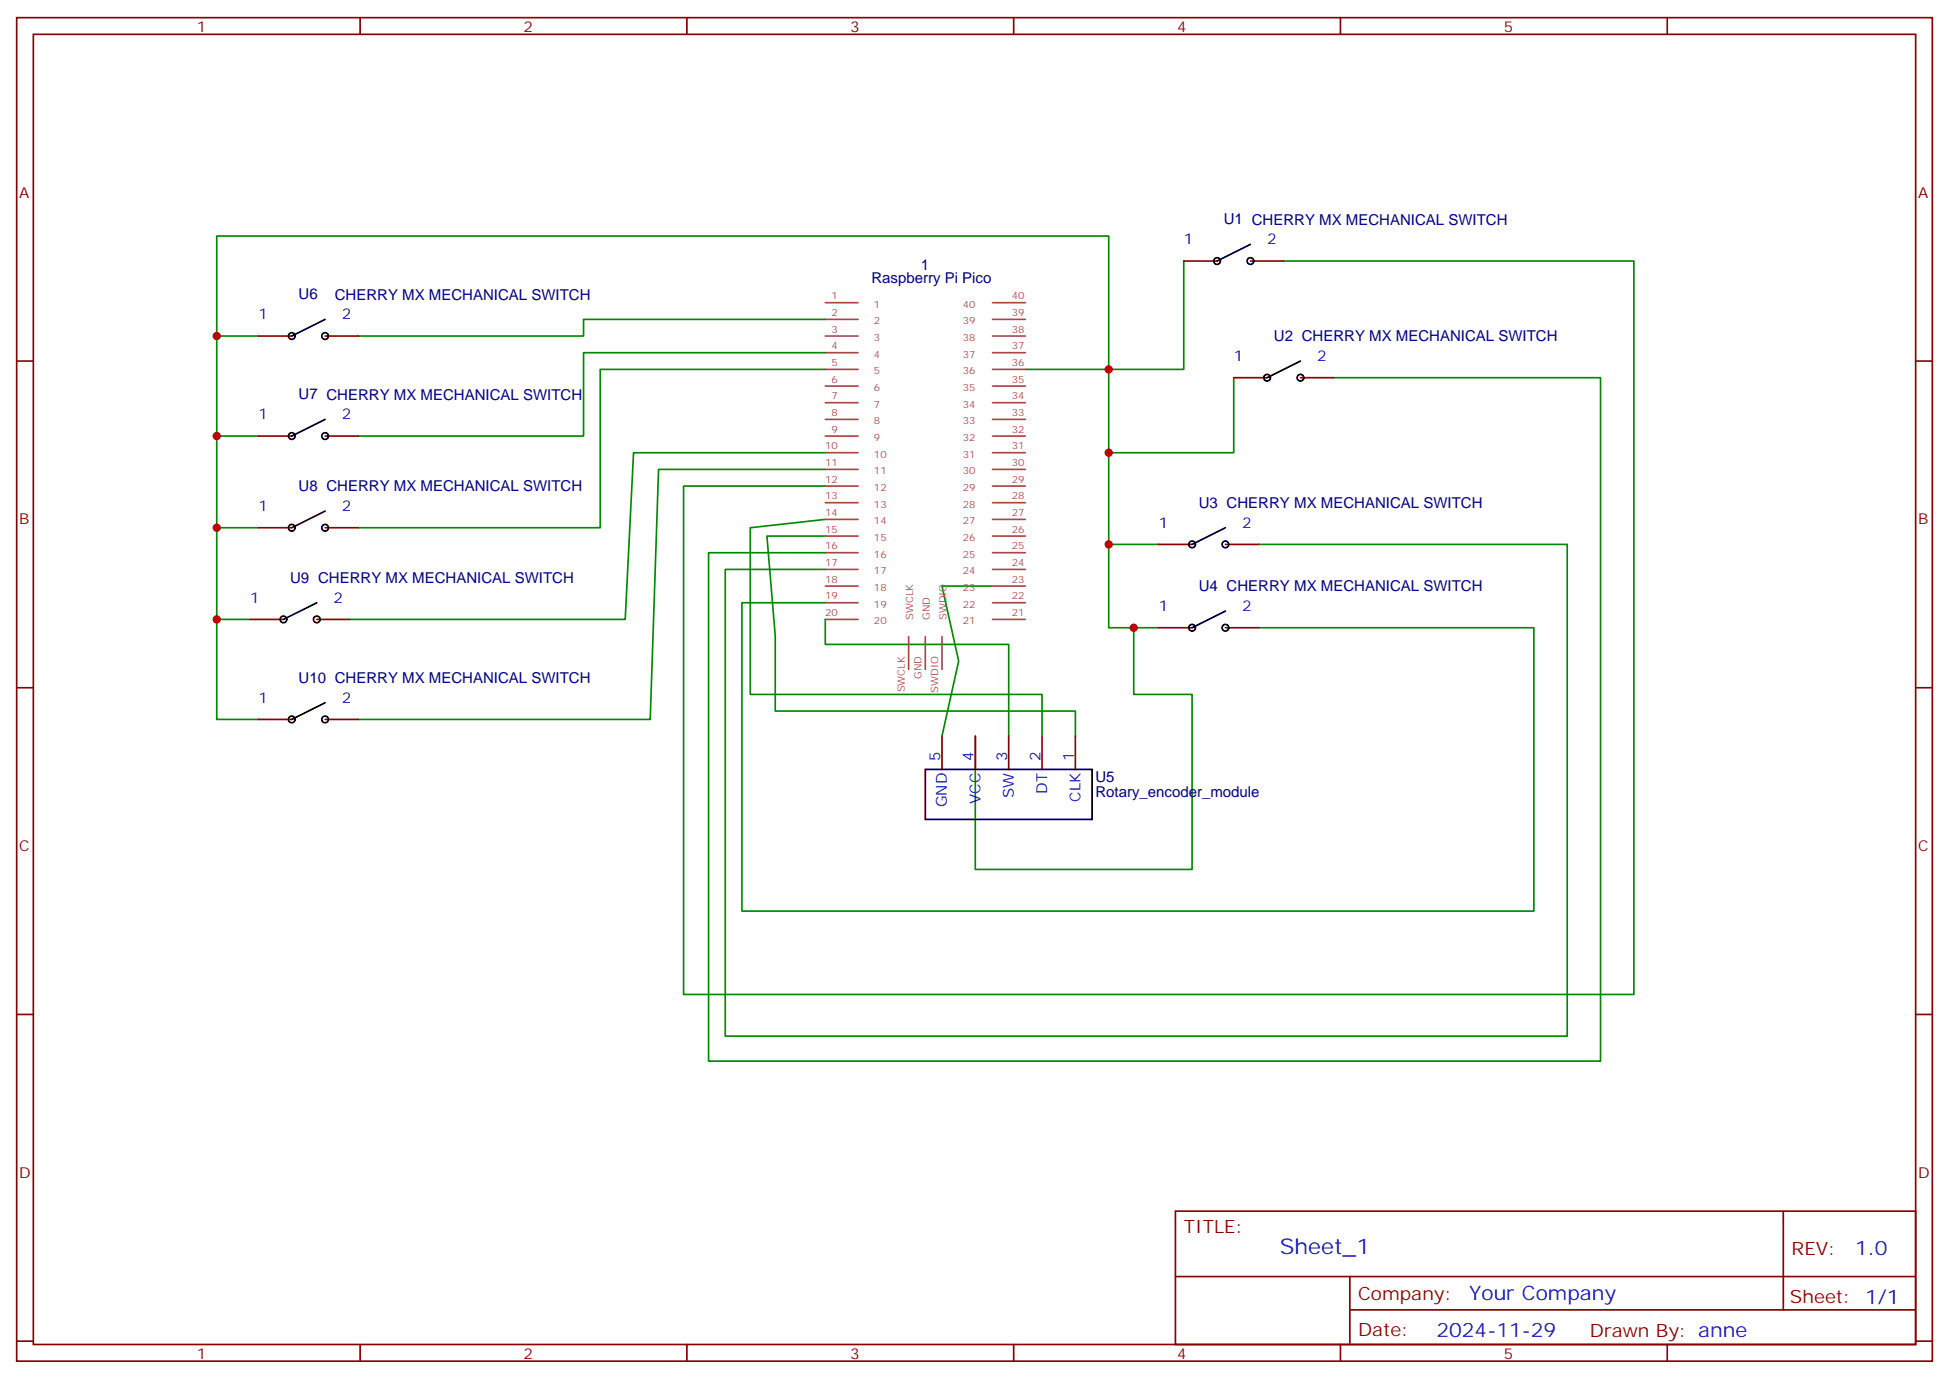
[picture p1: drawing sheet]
<svg xmlns="http://www.w3.org/2000/svg" width="412mm" height="292mm" viewBox="0 0 412 292" stroke-linecap="round" stroke-linejoin="round" font-family="sans-serif">
<g fill="none" stroke="#870000" stroke-width=".35">
<path d="M3.5 3.7h405.4v284.4h-405.4zM7.1 7.3h398.2v277.3h-398.2zM76.2 3.7v3.6M145.3 3.7v3.6M214.5 3.7v3.6M283.6 3.7v3.6M352.8 3.7v3.6M250.5 55.2h7M264.6 55.2h7M3.5 76.4h3.6M54.7 71.1h7M68.8 71.1h7"/>
<path d="M261.1 79.9h7M275.2 79.9h7M405.3 76.4h3.6M54.7 92.3h7M68.8 92.3h7M54.7 111.7h7M68.8 111.7h7M245.2 115.2h7M259.3 115.2h7M52.9 131.1h7.1M67 131.1h7.1M245.2 132.9h7"/>
<path d="M259.3 132.9h7M3.5 145.6h3.6M54.7 152.3h7M68.8 152.3h7M199.3 155.8v7M206.4 155.8v7M213.4 155.8v7M220.5 155.8v7M227.5 155.8v7M405.3 145.6h3.6M3.5 214.7h3.6M405.3 214.7h3.6"/>
<path d="M248.7 256.3h156.6v28.3h-156.6zM377.3 256.4v20.8M248.7 270.2h156.5M285.6 277.2h119.6M285.6 270.2v14.1M3.5 283.8h3.6M76.2 284.6v3.5M145.3 284.6v3.5M214.5 284.6v3.5M283.6 284.6v3.5M352.8 284.6v3.5M405.3 283.8h3.6"/>
</g>
<g fill="none" stroke="#008700" stroke-width=".35">
<path d="M250.5 55.2v23h-15.9v-28.2h-188.7v102.3h8.8M271.6 55.2h74.1v155.3h-201.1v-107.6h30M45.9 71.1h8.8M174.6 78.2h-47.6v33.5h-51.2M174.6 74.6h-51.1v17.7h-47.7M174.6 67.6h-51.1v3.5h-47.7M217 78.2h17.6v54.7h10.6M261.1 79.9v15.9h-26.5M282.2 79.9h56.5v144.7h-188.8v-107.6h24.7M45.9 92.3h8.8M174.6 99.3h-35.3l-1.7 53h-61.8M174.6 95.8h-40.5l-1.8 35.3h-58.2"/>
<path d="M45.9 111.7h8.8M174.6 109.9l-15.9 1.8v35.3h61.8v8.8M174.6 113.5h-12.3l1.7 21.1v15.9h63.5v5.3M234.6 115.2h10.6M266.3 115.2h65.3v104.1h-178.1v-98.8h21.1M45.9 131.1h7M174.6 131.1v5.3h38.8v19.4M174.6 127.6h-17.6v65.2h167.6v-59.9h-58.3M209.9 124h-10.6l3.5 15.9-3.5 15.9M239.9 132.9v14.1h12.3v37h-45.8v-28.2"/>
</g>
<g fill="none" stroke="#000" stroke-width=".35">
<path d="M264.6 51.7l-7.1 3.5M68.8 67.6l-7.1 3.5M275.2 76.4l-7.1 3.5M68.8 88.8l-7.1 3.5M68.8 108.2l-7.1 3.5M259.3 111.7l-7.1 3.5M67 127.6l-7 3.5M259.3 129.3l-7.1 3.6M68.8 148.7l-7.1 3.6M195.8 162.8h35.3v10.6h-35.3z"/>
<circle cx="257.5" cy="55.2" r=".71"/>
<circle cx="264.6" cy="55.2" r=".71"/>
<circle cx="61.7" cy="71.1" r=".71"/>
<circle cx="68.8" cy="71.1" r=".71"/>
<circle cx="268.1" cy="79.9" r=".71"/>
<circle cx="275.2" cy="79.9" r=".71"/>
<circle cx="61.7" cy="92.3" r=".71"/>
<circle cx="68.8" cy="92.3" r=".71"/>
<circle cx="61.7" cy="111.7" r=".71"/>
<circle cx="68.8" cy="111.7" r=".71"/>
<circle cx="252.2" cy="115.2" r=".71"/>
<circle cx="259.3" cy="115.2" r=".71"/>
<circle cx="60" cy="131.1" r=".71"/>
<circle cx="67" cy="131.1" r=".71"/>
<circle cx="252.2" cy="132.9" r=".71"/>
<circle cx="259.3" cy="132.9" r=".71"/>
<circle cx="61.7" cy="152.3" r=".71"/>
<circle cx="68.8" cy="152.3" r=".71"/>
</g>
<g fill="none" stroke="#a64a4a" stroke-width=".35">
<path d="M174.6 64.1h7M174.6 67.6h7M174.6 71.1h7M174.6 74.6h7M174.6 78.2h7M210 64.1h7M210 67.6h7M210 71.1h7M210 74.6h7M210 78.2h7M174.6 81.7h7M174.6 85.2h7"/>
<path d="M174.6 88.8h7M174.6 92.3h7M174.6 95.8h7M174.6 99.3h7M210 81.7h7M210 85.2h7M210 88.8h7M210 92.3h7M210 95.8h7M210 99.3h7M174.6 102.9h7M174.6 106.4h7"/>
<path d="M174.6 109.9h7M174.6 113.5h7M174.6 117h7M210 102.9h7M210 106.4h7M210 109.9h7M210 113.5h7M210 117h7M174.6 120.5h7M174.6 124h7M174.6 127.6h7M174.6 131.1h7"/>
<path d="M192.3 134.7v7M195.8 134.7v7M199.3 134.7v7M210 120.5h7M210 124h7M210 127.6h7M210 131.1h7"/>
</g>
<g fill="#c00">
<circle cx="239.9" cy="132.9" r=".88"/>
<circle cx="45.9" cy="71.1" r=".88"/>
<circle cx="45.9" cy="92.3" r=".88"/>
<circle cx="45.9" cy="111.7" r=".88"/>
<circle cx="45.9" cy="131.1" r=".88"/>
<circle cx="234.6" cy="115.2" r=".88"/>
<circle cx="234.6" cy="95.8" r=".88"/>
<circle cx="234.6" cy="78.2" r=".88"/>
</g>
<text font-size="4.6" fill="#00f" x="270.8" y="265.4">Sheet_1</text>
<g font-size="4.2" fill="#00f">
<text x="392.5" y="265.6">1.0</text>
<text x="310.9" y="275.2">Your Company</text>
<text x="304" y="283">2024-11-29</text>
</g>
<g font-size="3.9" fill="#800">
<text x="250.5" y="260.9">TITLE:</text>
<text x="379.1" y="265.6">REV:</text>
<text x="287.4" y="275.1">Company:</text>
<text x="378.7" y="275.7">Sheet: 1/1</text>
<text x="287.4" y="282.8">Date:</text>
<text x="336.4" y="282.9">Drawn By: anne</text>
</g>
<g font-size="3.2" fill="#800">
<text x="41.6" y="6.7">1</text>
<text x="110.8" y="6.7">2</text>
<text x="179.9" y="6.7">3</text>
<text x="249.1" y="6.7">4</text>
<text x="318.2" y="6.7">5</text>
<text x="4.1" y="41.8">A</text>
<text x="405.9" y="41.8">A</text>
<text x="4.1" y="111">B</text>
<text x="405.9" y="111">B</text>
<text x="4.1" y="180.1">C</text>
<text x="405.9" y="180.1">C</text>
<text x="4.1" y="249.3">D</text>
<text x="405.9" y="249.3">D</text>
<text x="41.6" y="287.5">1</text>
<text x="110.8" y="287.5">2</text>
<text x="179.9" y="287.5">3</text>
<text x="249.1" y="287.5">4</text>
<text x="318.2" y="287.5">5</text>
</g>
<g font-size="3.2" fill="#000080">
<text x="259" y="47.5">U1 CHERRY MX MECHANICAL SWITCH</text>
<text x="184.4" y="59.9">Raspberry Pi Pico</text>
<text x="194.9" y="57.1">1</text>
<text x="63.2" y="63.4">U6</text>
<text x="70.8" y="63.4">CHERRY MX MECHANICAL SWITCH</text>
<text x="269.5" y="72.2">U2 CHERRY MX MECHANICAL SWITCH</text>
<text x="63.2" y="84.5">U7 CHERRY MX MECHANICAL SWITCH</text>
<text x="63.2" y="103.9">U8 CHERRY MX MECHANICAL SWITCH</text>
<text x="253.7" y="107.5">U3 CHERRY MX MECHANICAL SWITCH</text>
<text x="61.4" y="123.3">U9 CHERRY MX MECHANICAL SWITCH</text>
<text x="253.7" y="125.1">U4 CHERRY MX MECHANICAL SWITCH</text>
<text x="63.2" y="144.5">U10 CHERRY MX MECHANICAL SWITCH</text>
<text x="231.8" y="165.4">U5</text>
<text x="231.8" y="168.6">Rotary_encoder_module</text>
</g>
<g font-size="3.2" fill="#00f">
<text x="250.5" y="51.7">1</text>
<text x="268.1" y="51.7">2</text>
<text x="54.7" y="67.6">1</text>
<text x="72.3" y="67.6">2</text>
<text x="261.1" y="76.4">1</text>
<text x="278.7" y="76.4">2</text>
<text x="54.7" y="88.8">1</text>
<text x="72.3" y="88.8">2</text>
<text x="54.7" y="108.2">1</text>
<text x="72.3" y="108.2">2</text>
<text x="245.2" y="111.7">1</text>
<text x="262.8" y="111.7">2</text>
<text x="52.9" y="127.6">1</text>
<text x="70.6" y="127.6">2</text>
<text x="245.2" y="129.3">1</text>
<text x="262.8" y="129.3">2</text>
<text x="54.7" y="148.7">1</text>
<text x="72.3" y="148.7">2</text>
<text x="199" y="161.1" transform="rotate(-90 199 161.1)">5</text>
<text x="206" y="161.1" transform="rotate(-90 206 161.1)">4</text>
<text x="213.1" y="161.1" transform="rotate(-90 213.1 161.1)">3</text>
<text x="220.1" y="161.1" transform="rotate(-90 220.1 161.1)">2</text>
<text x="227.2" y="161.1" transform="rotate(-90 227.2 161.1)">1</text>
<text x="221.5" y="167.9" transform="rotate(-90 221.5 167.9)">DT</text>
<text x="200.4" y="170.8" transform="rotate(-90 200.4 170.8)">GND</text>
<text x="207.4" y="170.1" transform="rotate(-90 207.4 170.1)">VCC</text>
<text x="214.5" y="168.9" transform="rotate(-90 214.5 168.9)">SW</text>
<text x="228.6" y="169.7" transform="rotate(-90 228.6 169.7)">CLK</text>
</g>
<g font-size="2.1" fill="#a54b4b">
<text x="175.9" y="63.4">1</text>
<text x="184.9" y="65.1">1</text>
<text x="203.7" y="65.1">40</text>
<text x="214.1" y="63.4">40</text>
<text x="175.9" y="66.9">2</text>
<text x="175.9" y="70.4">3</text>
<text x="184.9" y="68.6">2</text>
<text x="203.7" y="68.6">39</text>
<text x="214.1" y="70.4">38</text>
<text x="214.1" y="66.9">39</text>
<text x="175.9" y="74">4</text>
<text x="175.9" y="77.5">5</text>
<text x="184.9" y="72.2">3</text>
<text x="184.9" y="75.7">4</text>
<text x="203.7" y="75.7">37</text>
<text x="203.7" y="72.2">38</text>
<text x="214.1" y="77.5">36</text>
<text x="214.1" y="74">37</text>
<text x="175.9" y="81">6</text>
<text x="184.9" y="79.2">5</text>
<text x="184.9" y="82.7">6</text>
<text x="203.7" y="82.7">35</text>
<text x="203.7" y="79.2">36</text>
<text x="214.1" y="81">35</text>
<text x="175.9" y="84.5">7</text>
<text x="175.9" y="88.1">8</text>
<text x="184.9" y="86.3">7</text>
<text x="184.9" y="89.8">8</text>
<text x="203.7" y="89.8">33</text>
<text x="203.7" y="86.3">34</text>
<text x="214.1" y="88.1">33</text>
<text x="214.1" y="84.5">34</text>
<text x="174.6" y="95.1">10</text>
<text x="175.9" y="91.6">9</text>
<text x="184.9" y="93.3">9</text>
<text x="203.7" y="93.3">32</text>
<text x="214.1" y="95.1">31</text>
<text x="214.1" y="91.6">32</text>
<text x="174.6" y="98.6">11</text>
<text x="184.9" y="96.9">10</text>
<text x="184.9" y="100.4">11</text>
<text x="203.7" y="100.4">30</text>
<text x="203.7" y="96.9">31</text>
<text x="214.1" y="98.6">30</text>
<text x="174.6" y="102.2">12</text>
<text x="174.6" y="105.7">13</text>
<text x="184.9" y="103.9">12</text>
<text x="184.9" y="107.4">13</text>
<text x="203.7" y="107.4">28</text>
<text x="203.7" y="103.9">29</text>
<text x="214.1" y="105.7">28</text>
<text x="214.1" y="102.2">29</text>
<text x="174.6" y="109.2">14</text>
<text x="174.6" y="112.8">15</text>
<text x="184.9" y="111">14</text>
<text x="203.7" y="111">27</text>
<text x="214.1" y="112.8">26</text>
<text x="214.1" y="109.2">27</text>
<text x="174.6" y="116.3">16</text>
<text x="174.6" y="119.8">17</text>
<text x="184.9" y="114.5">15</text>
<text x="184.9" y="118">16</text>
<text x="203.7" y="118">25</text>
<text x="203.7" y="114.5">26</text>
<text x="214.1" y="119.8">24</text>
<text x="214.1" y="116.3">25</text>
<text x="174.6" y="123.3">18</text>
<text x="184.9" y="121.5">17</text>
<text x="184.9" y="125.1">18</text>
<text x="203.7" y="125.1">23</text>
<text x="203.7" y="121.5">24</text>
<text x="214.1" y="123.3">23</text>
<text x="174.6" y="126.9">19</text>
<text x="174.6" y="130.4">20</text>
<text x="184.9" y="128.6">19</text>
<text x="193.2" y="131.3" transform="rotate(-90 193.2 131.3)">SWCLK</text>
<text x="196.7" y="131.3" transform="rotate(-90 196.7 131.3)">GND</text>
<text x="200.3" y="131.3" transform="rotate(-90 200.3 131.3)">SWDIO</text>
<text x="203.7" y="128.6">22</text>
<text x="214.1" y="130.4">21</text>
<text x="214.1" y="126.9">22</text>
<text x="184.9" y="132.1">20</text>
<text x="203.7" y="132.1">21</text>
<text x="195" y="143.8" transform="rotate(-90 195 143.8)">GND</text>
<text x="191.5" y="146.6" transform="rotate(-90 191.5 146.6)">SWCLK</text>
<text x="198.5" y="146.6" transform="rotate(-90 198.5 146.6)">SWDIO</text>
</g>
</svg>
